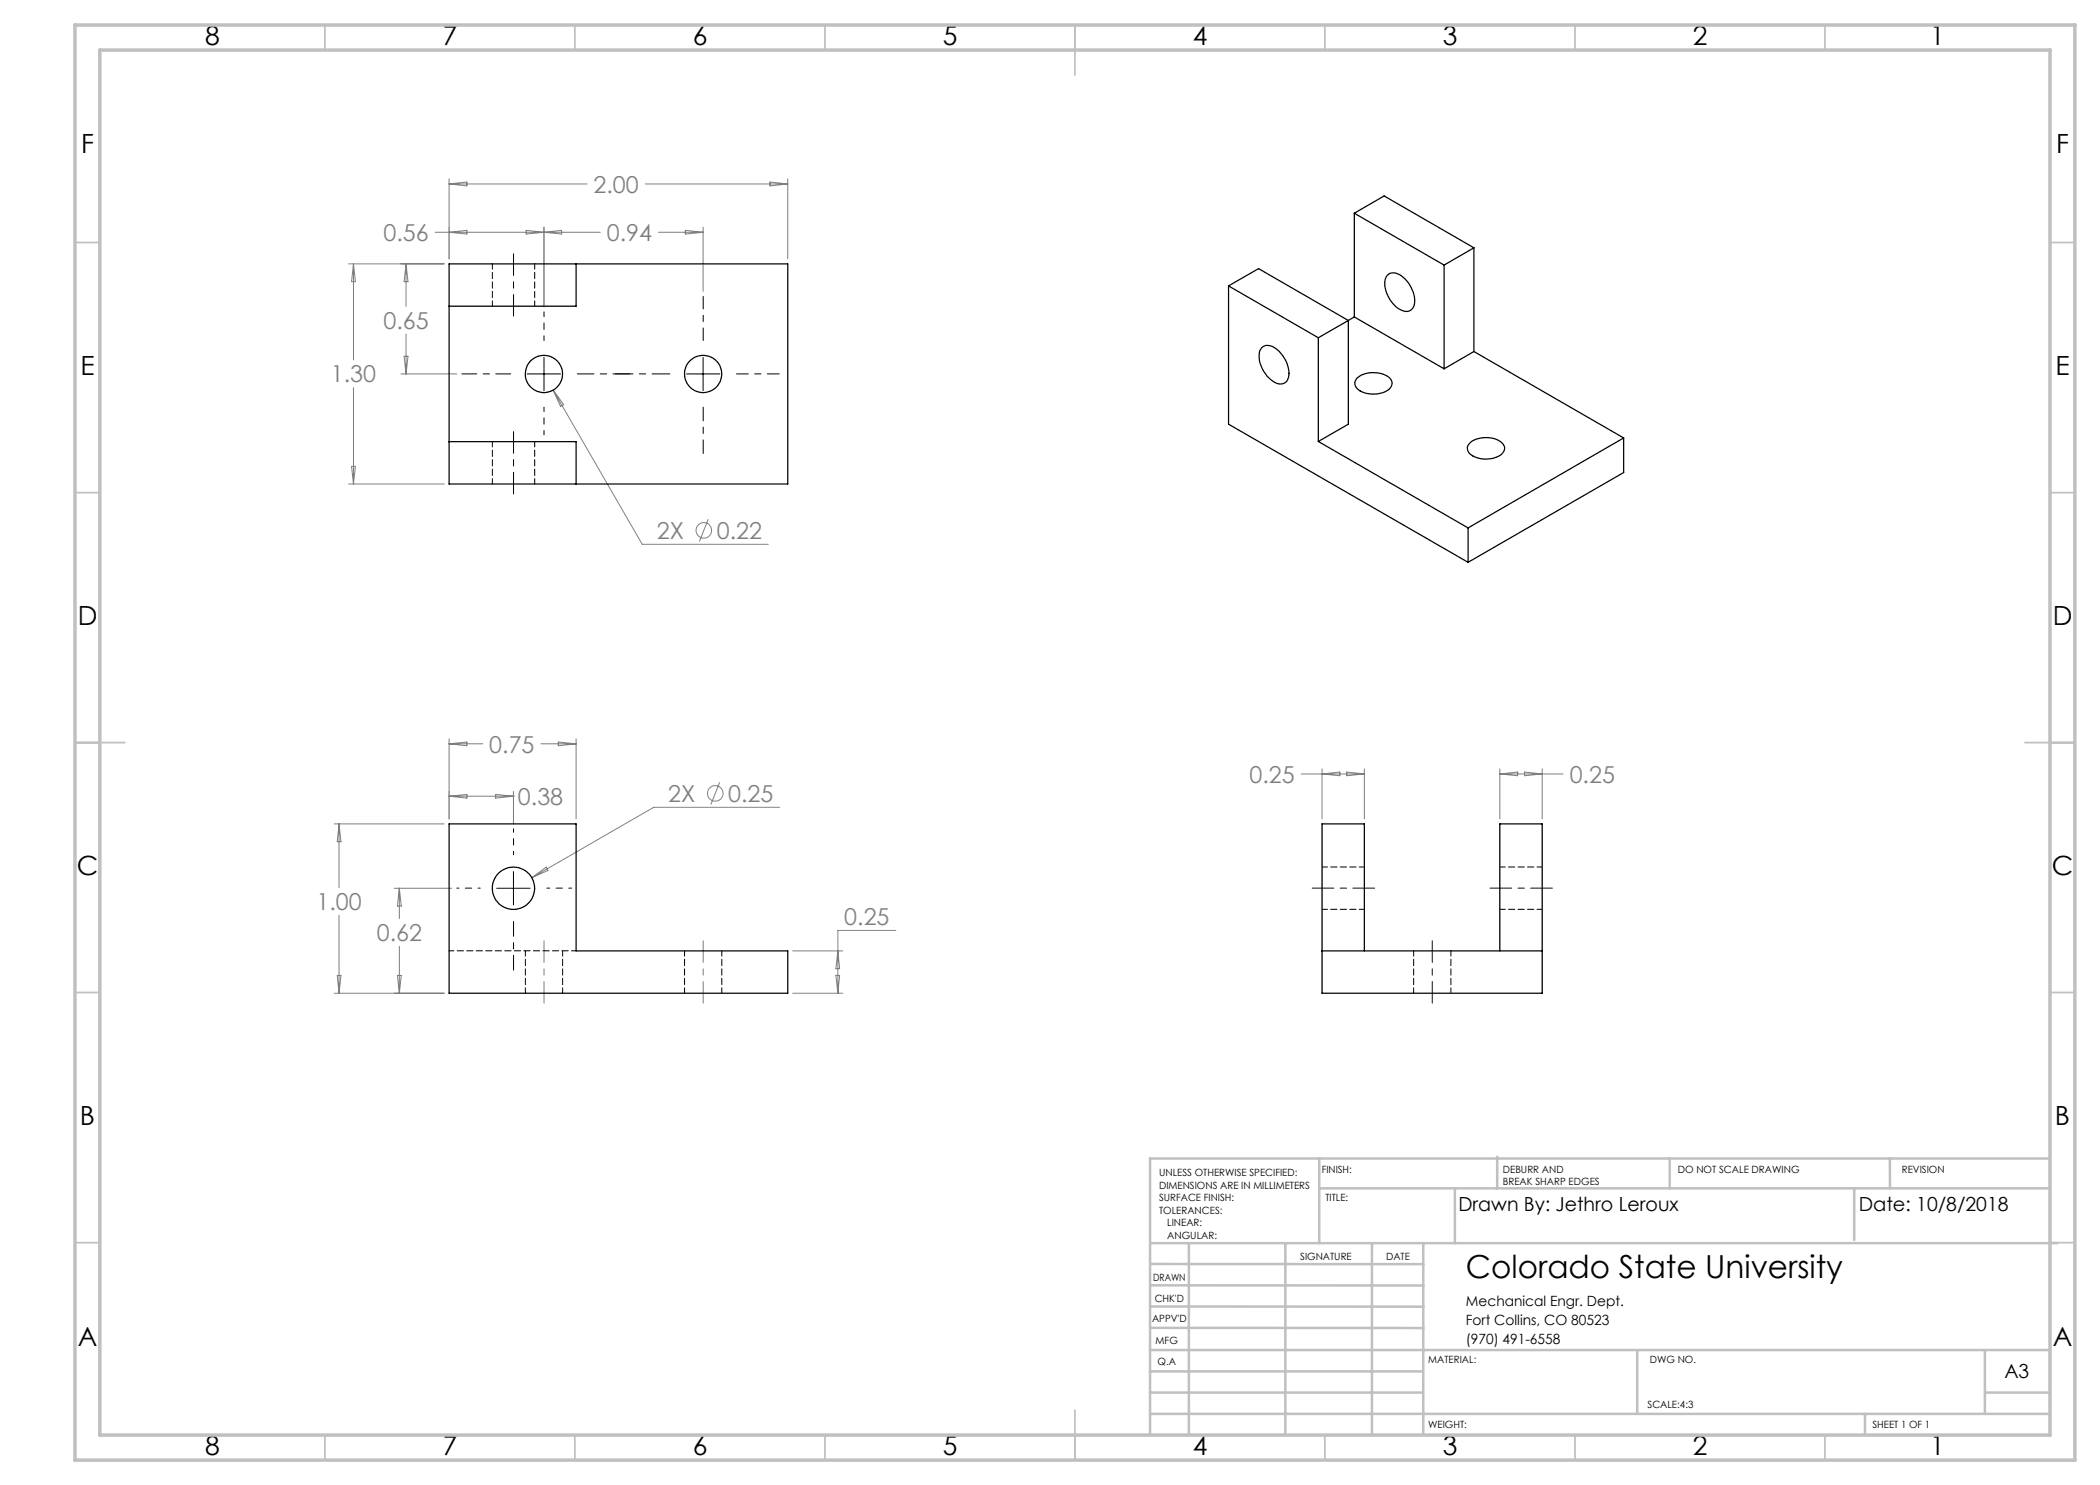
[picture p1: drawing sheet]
<svg xmlns="http://www.w3.org/2000/svg" width="420mm" height="297mm" viewBox="0 0 420 297" stroke-linecap="round" stroke-linejoin="round" font-family="sans-serif">
<g fill="none" stroke="#808080" stroke-width=".2">
<path d="M89.8 35.8v16M89.8 36.8l3.6-.4v.8zM89.8 36.8h27.6M129 36.8h28.6M154 36.4l3.6 .4-3.6 .4zM157.6 35.8v16M69.7 52.8h19.1M70.7 52.8l.4 3.5h-.8zM70.7 52.8v19.2M81.2 52.8v8.5M81.2 52.8l.4 3.5h-.8zM89.8 46.5l3.6-.4v.7z"/>
<path d="M105.2 46.1l3.6 .4-3.6 .3zM108.8 45.4v16M108.8 46.5l3.5-.4v.7zM120.1 46.5h-33.1M131.7 46.5h8.9M137.1 46.1l3.5 .4-3.5 .3zM140.6 45.4v12.9M70.7 77.5v19.3M80.2 74.8h11.2M80.8 71.3h.8l-.4 3.5zM81.2 66.8v8M110.6 78l17.8 30.9h25.3"/>
<path d="M110.6 78l2.1 2.9-.6 .4zM69.7 96.8h19.1M70.3 93.3h.8l-.4 3.5zM141.6 103.9l-1.7 4.4M89.8 147.8v16M89.8 159.2h12.9M89.8 159.2l3.6-.3v.7zM89.8 148.8l3.6-.4v.8zM89.8 148.8h6.8M99.1 158.9l3.6 .3-3.6 .4zM102.7 159.2h.1M102.7 158.3v6.5"/>
<path d="M108.2 148.8h7M111.7 148.4l3.5 .4-3.5 .4zM115.2 147.8v16M143.9 156.5l-1.7 4.4M260.2 154.8h12.7M264.4 153.8v10M264.4 154.8l3.6-.4v.7zM269.3 154.4l3.6 .4-3.6 .3zM272.9 153.8v10M300 153.8v10M300 154.8h12.6M300 154.8l3.5-.4v.7z"/>
<path d="M304.9 154.4l3.5 .4-3.5 .3zM308.4 153.8v10M66.8 164.8h22M67.8 164.8v12.7M67.8 164.8l.4 3.5h-.7zM78.8 177.7h11.5M79.9 177.7v6M79.9 177.7l.4 3.5h-.8zM106.4 175.5l2.9-2.1 .3 .7zM156 161.5h-25.3l-24.3 14M66.8 198.6h22M67.5 195.1h.7l-.4 3.5z"/>
<path d="M67.8 183.1v15.5M79.5 195.1h.8l-.4 3.5zM79.9 189.3v9.3M158.5 198.6h10.1M158.5 190.2h10.1M167.2 195.1h.7l-.3 3.5zM167.6 190.2l.3 3.5h-.7zM179.2 186.1h-11.6v12.5"/>
<circle cx="140.8" cy="106.1" r="1.55"/>
<circle cx="143.1" cy="158.7" r="1.55"/>
</g>
<path d="M102.7 63.2v-12.4M102.7 98.8v-12.5M274.9 177.6h-12.5M298 177.6h12.5M286.5 200.6v-12.4" fill="none" stroke="#000" stroke-width=".2" stroke-dasharray="15.2 1.3 1.3 1.3" stroke-dashoffset="10.9"/>
<path d="M102.7 171v-5.2" fill="none" stroke="#000" stroke-width=".2" stroke-dasharray="15.2 1.3 1.3 1.3" stroke-dashoffset="14.5"/>
<path d="M96 177.6h-4.6" fill="none" stroke="#000" stroke-width=".2" stroke-dasharray="15.2 1.3 1.3 1.3" stroke-dashoffset="14.8"/>
<path d="M102.1 74.8h-9.7M102.7 184.3v9.7" fill="none" stroke="#000" stroke-width=".2" stroke-dasharray="15.2 1.3 1.3 1.3" stroke-dashoffset="12.3"/>
<path d="M109.4 177.6h4.9" fill="none" stroke="#000" stroke-width=".2" stroke-dasharray="15.2 1.3 1.3 1.3" stroke-dashoffset="14.7"/>
<path d="M108.8 68.1v-5.7" fill="none" stroke="#000" stroke-width=".2" stroke-dasharray="15.2 1.3 1.3 1.3" stroke-dashoffset="14.3"/>
<path d="M108.8 81.4v5.6" fill="none" stroke="#000" stroke-width=".2" stroke-dasharray="15.2 1.3 1.3 1.3" stroke-dashoffset="14.4"/>
<path d="M115.5 74.8h10.4" fill="none" stroke="#000" stroke-width=".2" stroke-dasharray="15.2 1.3 1.3 1.3" stroke-dashoffset="11.9"/>
<path d="M140.6 68.1v-8.8" fill="none" stroke="#000" stroke-width=".2" stroke-dasharray="15.2 1.3 1.3 1.3" stroke-dashoffset="12.7"/>
<path d="M134 74.8h-10.9" fill="none" stroke="#000" stroke-width=".2" stroke-dasharray="15.2 1.3 1.3 1.3" stroke-dashoffset="11.7"/>
<path d="M140.6 81.4v9.3" fill="none" stroke="#000" stroke-width=".2" stroke-dasharray="15.2 1.3 1.3 1.3" stroke-dashoffset="12.5"/>
<path d="M147.3 74.8h8.5" fill="none" stroke="#000" stroke-width=".2" stroke-dasharray="15.2 1.3 1.3 1.3" stroke-dashoffset="12.9"/>
<path d="M105.4 74.8h6.7M108.8 71.5v6.6M137.3 74.8h6.7M140.6 71.5v6.6M99.3 177.7h6.7M102.7 174.3v6.7" fill="none" stroke="#000" stroke-width=".2"/>
<path d="M140.6 188.2v12.4M108.8 200.6v-12.4" fill="none" stroke="#808080" stroke-width=".2" stroke-dasharray="15.2 1.3 1.3 1.3" stroke-dashoffset="10.9"/>
<g fill="none" stroke="#c0c0c0" stroke-width=".35">
<path d="M65 5v5M115 5v5M165 5v5M215 5v10M265 5v5M315 5v5M365 5v5M15 48.5h5M410 48.5h5M15 98.5h5M410 98.5h5M15 148.5h10"/>
<path d="M405 148.5h10M15 198.5h5M410 198.5h5M15 248.5h5M410 248.5h5M65 287v5M115 287v5M165 287v5M215 282v10M265 287v5M315 287v5M365 287v5"/>
</g>
<g fill="none" stroke="#c0c0c0" stroke-width=".5">
<path d="M263.8 231.7v16.9M263.8 237.7h146.2M291 237.7v10.9M299.4 231.3v6.4M333.9 231.7v6M370.8 237.7v10.3M378 231.7v6M410 231.7h-180v55.2M230.1 248.6h181.4M230.1 257.1h54.6M230.1 252.8h54.6M237.8 248.8v38.2"/>
<path d="M257.1 248.6v38.2M274.4 248.8v38.2M284.7 248.6v38.2M230 278.5h54.6M230 274.3h54.6M230 270h180M230 265.6h54.7M230.1 261.3h54.6M327.4 270v12.8M397 278.5h13M397 270v12.8M230 282.8h180"/>
<path d="M373 282.8v4.2"/>
</g>
<path d="M15 5h400v287h-400zM20 10h390v277h-390z" fill="none" stroke="#c0c0c0" stroke-width=".7"/>
<g fill="none" stroke="#000" stroke-width=".25">
<path d="M89.8 52.8h67.8v44h-67.8zM115.2 52.8v8.4h-25.4M245.7 57.2v27.6l47.9 27.7M245.7 57.2l18 10.4M245.7 57.2l6-3.5 18 10.4M270.9 42.6l17.9 10.4M270.9 42.6l5.9-3.4 18 10.4M270.9 42.6v20.8M277.5 55a2.25 2.25 0 0 1 3.2 .5 5.9 5.9 0 0 1 2.1 5.8 1.74 1.74 0 0 1-2.8 .6 6.1 6.1 0 0 1-2.9-6.3zM288.8 53v20.8M294.8 49.6l-6 3.4M294.8 49.6v20.7"/>
<path d="M252.3 69.6a2.28 2.28 0 0 1 3.2 .4 5.9 5.9 0 0 1 2.1 5.8 1.77 1.77 0 0 1-2.8 .6 6.2 6.2 0 0 1-2.8-6.3zM263.7 67.6v20.7M269.7 64.1v20.7l-6 3.5M269.7 64.1l-6 3.5M270.9 63.4l-1.2 .7M270.9 63.4l17.9 10.4M271.4 75.6a5.4 5.4 0 0 1 6.6 .1 1.6 1.6 0 0 1-.8 2.5 5.3 5.3 0 0 1-5.9-.7l-.3-.5v-.6zM294.8 70.3l29.9 17.3M294.8 70.3l-6 3.5M89.8 88.3h25.4v8.5M263.7 88.3l29.9 17.3M293.9 88.6a5.2 5.2 0 0 1 6.6 .1 1.57 1.57 0 0 1-.7 2.5 5.4 5.4 0 0 1-6-.7l-.3-.5v-.6z"/>
<path d="M324.7 87.6l-31.1 18M324.7 87.6v6.9l-31.1 18M293.6 105.6v6.9M89.8 164.8h25.4v25.4h42.4v8.4h-67.8zM264.4 190.2h44M272.9 190.2v-25.4h-8.5v33.8h44v-33.8h-8.4v25.4"/>
<circle cx="108.8" cy="74.8" r="3.7"/>
<circle cx="140.6" cy="74.8" r="3.7"/>
<circle cx="102.7" cy="177.7" r="4.2"/>
</g>
<path d="M115.2 190.2h-25.4" fill="none" stroke="#000" stroke-width=".2" stroke-dasharray="1.3 .6" stroke-dashoffset=".3"/>
<g fill="none" stroke="#000" stroke-width=".2" stroke-dasharray="1.3 .6" stroke-dashoffset=".2">
<path d="M98.5 52.8v8.4M106.9 61.2v-8.4M98.5 88.3v8.5M106.9 96.8v-8.5M272.9 173.4h-8.5M308.5 173.4h-8.5M105.1 190.2v8.4M112.5 198.6v-8.4M136.9 190.2v8.4M144.4 198.6v-8.4M264.4 181.9h8.5M282.7 190.2v8.4"/>
<path d="M290.2 198.6v-8.4M300 181.9h8.5"/>
</g>
<text font-size="6.3" x="293.2" y="255.5">Colorado State University</text>
<g font-size="5.3">
<text x="41" y="8.9">8</text>
<text x="88.5" y="8.9">7</text>
<text x="138.5" y="8.9">6</text>
<text x="188.5" y="8.9">5</text>
<text x="238.5" y="8.9">4</text>
<text x="288.5" y="8.9">3</text>
<text x="338.5" y="8.9">2</text>
<text x="386" y="8.9">1</text>
<text x="16.2" y="30.7">F</text>
<text x="411.2" y="30.7">F</text>
<text x="16.1" y="74.9">E</text>
<text x="411.1" y="74.9">E</text>
<text x="15.5" y="124.9">D</text>
<text x="410.5" y="124.9">D</text>
<text x="15.4" y="174.9">C</text>
<text x="410.4" y="174.9">C</text>
<text x="16" y="224.9">B</text>
<text x="411" y="224.9">B</text>
<text x="15.5" y="269.2">A</text>
<text x="410.5" y="269.2">A</text>
<text x="41" y="290.9">8</text>
<text x="88.5" y="290.9">7</text>
<text x="138.5" y="290.9">6</text>
<text x="188.5" y="290.9">5</text>
<text x="238.5" y="290.9">4</text>
<text x="288.5" y="290.9">3</text>
<text x="338.5" y="290.9">2</text>
<text x="386" y="290.9">1</text>
</g>
<g font-size="4.7" fill="#808080">
<text x="118.7" y="38.5">2.00</text>
<text x="76.7" y="48.2">0.56</text>
<text x="121.4" y="48.2">0.94</text>
<text x="76.7" y="65.8">0.65</text>
<text x="66.2" y="76.5">1.30</text>
<text x="131.3" y="107.8">2X</text>
<text x="143.3" y="107.8">0.22</text>
<text x="97.9" y="150.5">0.75</text>
<text x="103.6" y="161">0.38</text>
<text x="133.6" y="160.4">2X</text>
<text x="145.6" y="160.4">0.25</text>
<text x="249.9" y="156.5">0.25</text>
<text x="313.9" y="156.5">0.25</text>
<text x="63.3" y="182">1.00</text>
<text x="168.9" y="185.1">0.25</text>
<text x="75.4" y="188.2">0.62</text>
</g>
<g font-size="3.9">
<text x="291.7" y="242.2">Drawn By: Jethro Leroux</text>
<text x="371.7" y="242.2">Date: 10/8/2018</text>
<text x="400.9" y="275.5">A3</text>
</g>
<g font-size="2.8">
<text x="293.2" y="261.1">Mechanical Engr. Dept.</text>
<text x="293.2" y="264.9">Fort Collins, CO 80523</text>
<text x="293.2" y="268.7">(970) 491-6558</text>
</g>
<g font-size="2">
<text x="231.8" y="235.2">UNLESS OTHERWISE SPECIFIED:</text>
<text x="231.8" y="237.7">DIMENSIONS ARE IN MILLIMETERS</text>
<text x="264.4" y="234.6">FINISH:</text>
<text x="300.6" y="234.6">DEBURR AND</text>
<text x="300.6" y="237.1">BREAK SHARP EDGES</text>
<text x="335.6" y="234.6">DO NOT SCALE DRAWING</text>
<text x="380.4" y="234.6">REVISION</text>
<text x="231.8" y="240.2">SURFACE FINISH:</text>
<text x="231.8" y="242.7">TOLERANCES:</text>
<text x="233.4" y="245.2">LINEAR:</text>
<text x="265.1" y="240.2">TITLE:</text>
<text x="233.5" y="247.7">ANGULAR:</text>
<text x="260" y="251.9">SIGNATURE</text>
<text x="277.2" y="251.9">DATE</text>
<text x="230.6" y="256.1">DRAWN</text>
<text x="230.9" y="260.3">CHK'D</text>
<text x="230.4" y="264.4">APPV'D</text>
<text x="231.1" y="268.8">MFG</text>
<text x="231.5" y="273">Q.A</text>
<text x="285.6" y="272.5">MATERIAL:</text>
<text x="330" y="272.5">DWG NO.</text>
<text x="329.5" y="281.7">SCALE:4:3</text>
<text x="285.6" y="285.5">WEIGHT:</text>
<text x="374.5" y="285.6">SHEET 1 OF 1</text>
</g>
</svg>
